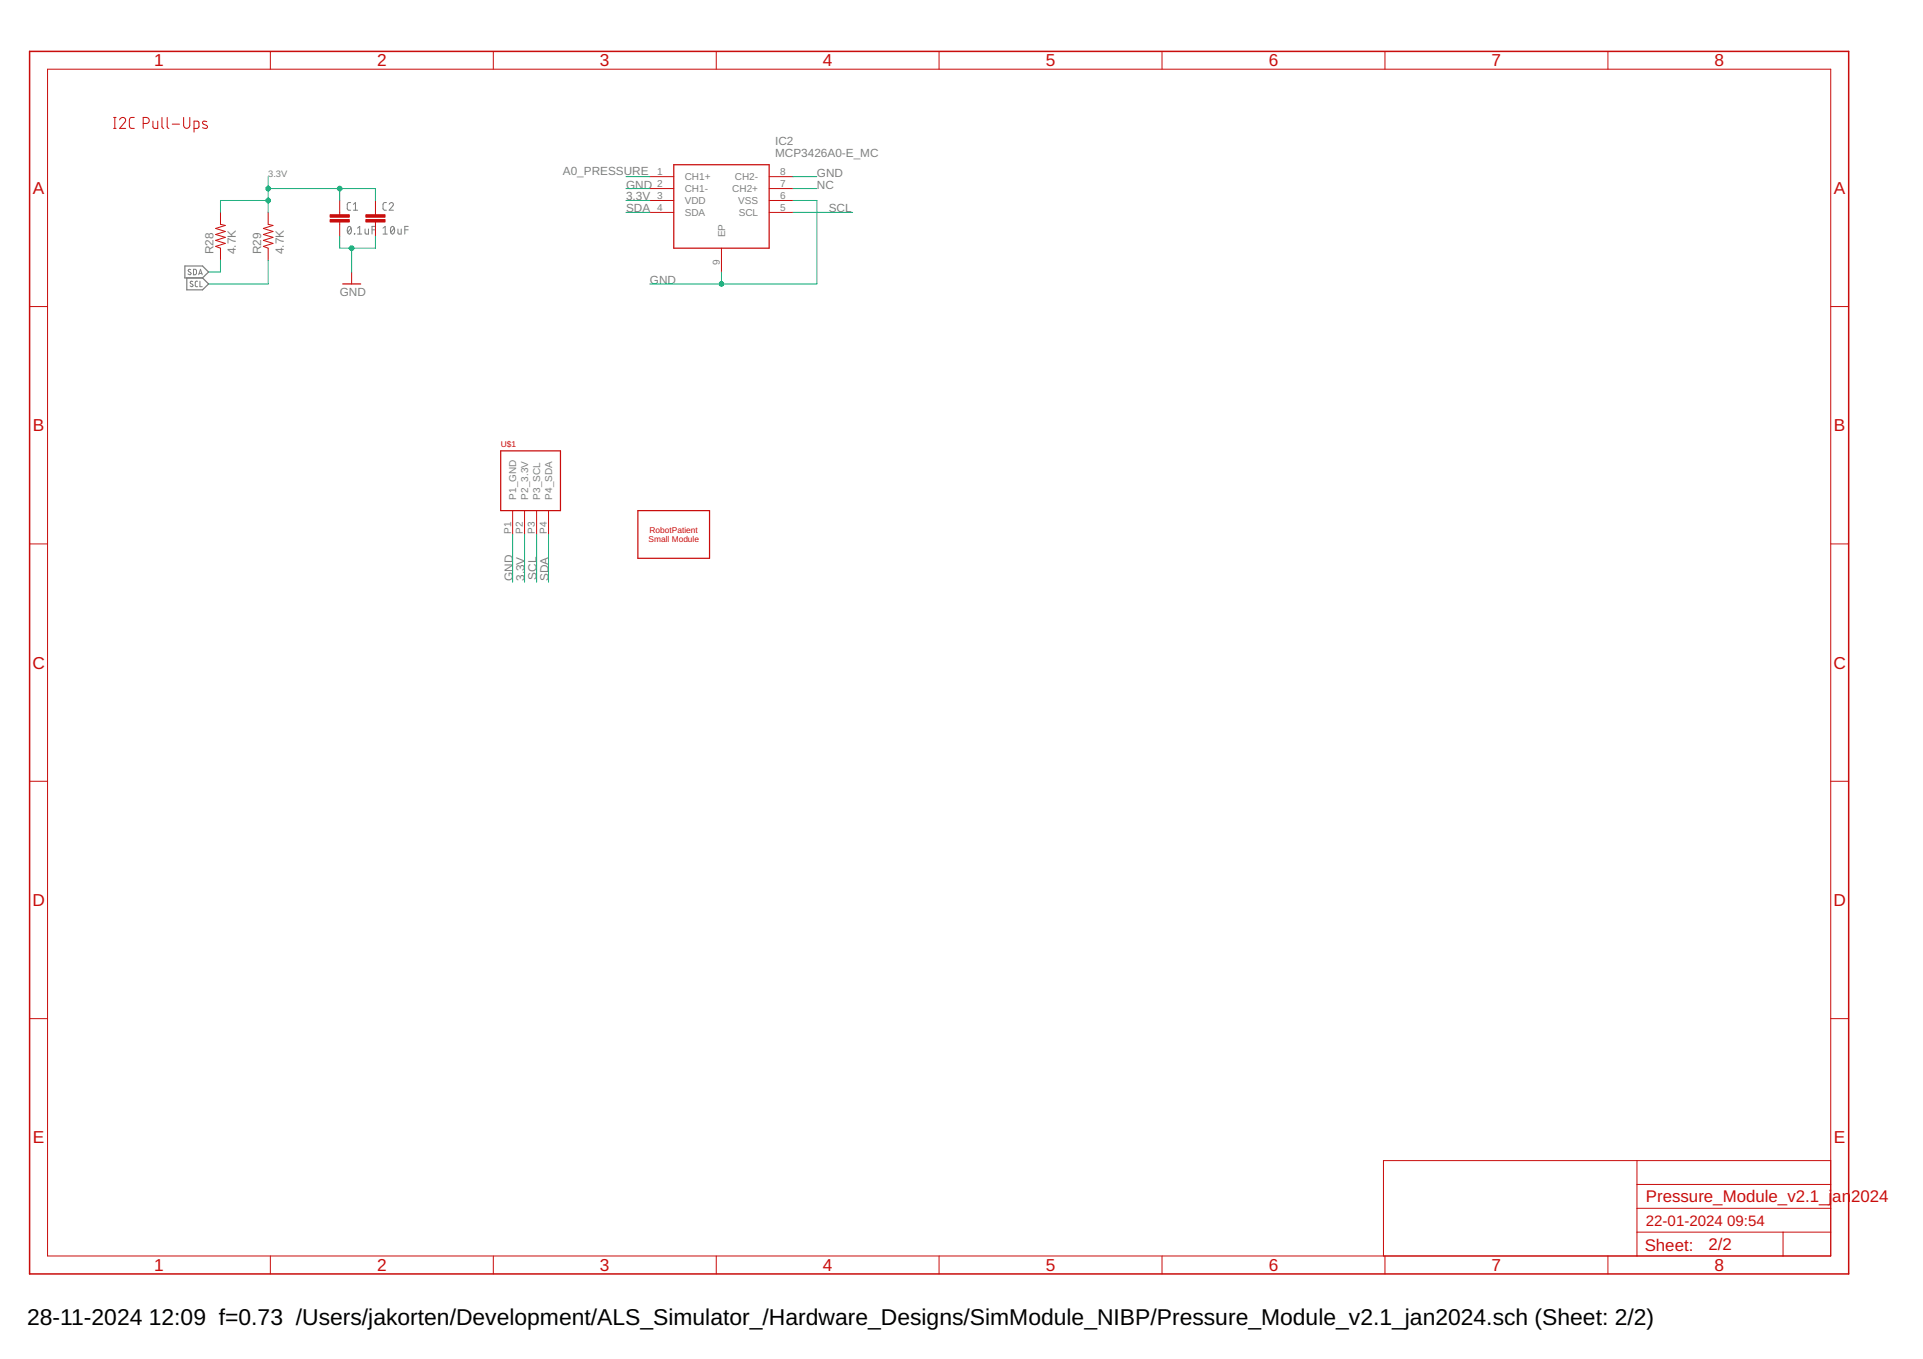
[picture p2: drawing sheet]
<svg xmlns="http://www.w3.org/2000/svg" width="297mm" height="210mm" viewBox="0 0 297 210" stroke-linecap="round" stroke-linejoin="round" font-family="sans-serif">
<g fill="none" stroke="#808080" stroke-width=".15">
<path d="M53.8 35.1l.2-.1a.71 .71 0 0 1 0 1.2 .72 .72 0 0 1-.2-1.1zM54.2 31.3h-.4l-.2 .3 .1 .7 .1 .1 .4 .1M54.2 35.2l-.5 .7M54.6 32.5h.6M54.6 31.6l.3-.3v1.2M54.7 36.1l.1 .1zM55.2 36.2h.7M55.2 35.2l.4-.2v1.2M56.4 35.4v.6l.2 .2h.3v-.8M57.5 35.5h.5M58 35h-.5v1.2M59.2 36.2h.6"/>
<path d="M59.2 35.2l.3-.2v1.2M59.7 31.3h-.4l-.1 .3v.7l.1 .1 .4 .1M60.1 31.6a.32 .32 0 0 1 .5-.3 .32 .32 0 0 1 .1 .5l-.6 .7h.7M60.5 35.1l.1-.1a.69 .69 0 0 1 0 1.2 .74 .74 0 0 1-.1-1.1zM60.9 35.2l-.5 .7M61.5 35.4v.6l.2 .2h.3v-.8M62.5 35.5h.6M63.1 35h-.6v1.2M29.5 41.7l-.3-.1-.1 .2 .3 .3 .1 .2-.2 .1-.3-.1M29.8 43.5h-.3l-.1 .1 .3 .3 .1 .3-.2 .1-.2-.1M29.9 41.6h.3l.2 .2v.4l-.3 .2h-.2zM30.5 43.4l-.3 .1v.1v.6l.3 .1"/>
<path d="M30.7 42.4l.3-.8 .2 .8M30.8 42.2h.4M30.9 43.4v.9h.3"/>
</g>
<path d="M28.6 41.1h2.7l.9 .9-.9 .9h-2.7zM28.9 42.9v1.9h2.4l.9-.9-.9-1" fill="none" stroke="#808080" stroke-width=".19"/>
<g fill="none" stroke="#c90d0c" stroke-width=".15">
<path d="M7.3 10.7h275.5v183.3h-275.5zM17.5 19.8h.4M17.5 18.1h.4M17.7 18.1v1.7M18.5 18.5a.46 .46 0 0 1 .6-.4 .46 .46 0 0 1 .2 .8l-.8 .9h.9M20.7 18.1h-.3a.36 .36 0 0 0-.4 .4v1a.36 .36 0 0 0 .4 .3h.3M22.1 19.1h.5a.47 .47 0 0 0 .5-.5 .47 .47 0 0 0-.5-.5h-.5v1.7M23.6 18.7v1l.3 .1h.5v-1.1M25 18.1v1.5l.3 .2M25.8 18.1v1.5l.3 .2M26.6 19.2h1.1M28.4 18.1v1.3a.48 .48 0 0 0 .4 .4 .48 .48 0 0 0 .5-.4v-1.3"/>
<path d="M30 19.8h.5l.2-.1-.1-.9-.6-.1v1.7M31.9 18.8l-.5-.1-.1 .3 .7 .4v.3a.56 .56 0 0 1-.7 0M41.8 7.9v2.8M76.2 7.9v2.8M110.6 7.9v2.8M145.1 7.9v2.8M179.5 7.9v2.8M213.9 7.9v2.8M248.4 7.9v2.8M34.1 32.8v1.8l.7 .2-1.5 .5 1.5 .5-1.5 .4 1.5 .5-1.5 .4 1.5 .5-1.5 .5 .8 .2v1.9M41.4 32.8v1.8l.8 .2-1.5 .5 1.5 .5-1.5 .4 1.5 .5-1.5 .4 1.5 .5-1.5 .5 .7 .2v1.9M52.5 31v2.2"/>
<path d="M52.5 34.3v2.2M58 31v2.2M58 34.3v2.2M100.4 27.3h3.7M100.4 29.1h3.7M100.4 31h3.7M100.4 32.8h3.7M111.4 38.3v3.7M118.8 27.3h3.7M118.8 29.1h3.7M118.8 31h3.7M118.8 32.8h3.7"/>
<path d="M4.6 47.3h2.7M54.3 42v1.9M282.8 47.3h2.8M79.2 78.9v3.6M81 78.9v3.6M82.9 78.9v3.6M84.7 78.9v3.6M4.6 84h2.7M282.8 84h2.8M4.6 120.7h2.7M282.8 120.7h2.8M4.6 157.3h2.7"/>
<path d="M282.8 157.3h2.8M252.9 179.3v14.7M282.8 179.3h-69.1v14.7M41.8 194v2.8M76.2 194v2.8M110.6 194v2.8M145.1 194v2.8M179.5 194v2.8M213.9 194v2.8M248.4 194v2.8M252.9 190.3h29.9M252.9 186.6h29.9"/>
<path d="M252.9 182.9h29.9M275.4 190.3v3.7"/>
</g>
<path d="M4.6 7.9h281v188.9h-281z" fill="none" stroke="#c90d0c" stroke-width=".23"/>
<path d="M104.1 25.4h14.7v12.9h-14.7zM52.9 43.9h2.8M77.3 69.6h9.3v9.3h-9.3zM98.5 78.9h11.1v7.3h-11.1z" fill="none" stroke="#c90d0c" stroke-width=".19"/>
<g fill="#c90d0c" stroke="#c90d0c" stroke-width=".15">
<path d="M51 33.9h3v.4h-3z"/>
<path d="M51 33.2h3v.3h-3z"/>
<path d="M56.5 33.9h3v.4h-3z"/>
<path d="M56.5 33.2h3v.3h-3z"/>
</g>
<g fill="none" stroke="#0dab76" stroke-width=".15">
<path d="M41.4 31h-7.3v1.8M41.4 27.3v5.5M41.4 29.1h16.6v1.9M52.5 36.5v1.8h5.5v-1.8M52.5 29.1v1.9M54.3 38.3v3.7M96.7 31h3.7M96.7 29.1h3.7M96.7 32.8h3.7M96.7 27.3h3.7M122.5 31h3.7v12.9h-25.8M122.5 29.1h3.7"/>
<path d="M122.5 32.8h9.2M122.5 27.3h3.7M34.1 40.2v1.8h-1.9M41.4 40.2v3.7h-9.2M111.4 42v1.9M79.2 82.5v7.4M81 82.5v7.4M82.9 82.5v7.4M84.7 82.5v7.4"/>
</g>
<g fill="#0dab76" stroke="#0dab76" stroke-width=".15">
<circle cx="41.4" cy="31" r=".36"/>
<circle cx="41.4" cy="29.1" r=".36"/>
<circle cx="52.5" cy="29.1" r=".36"/>
<circle cx="54.3" cy="38.3" r=".36"/>
<circle cx="111.4" cy="43.9" r=".36"/>
</g>
<g font-size="3.5">
<text x="4.2" y="204.7">28-11-2024</text>
<text x="23" y="204.7">12:09 f=0.73 /Users/jakorten/Development/ALS_Simulator_/Hardware_Designs/SimModule_NIBP/Pressure_Module_v2.1_jan2024.sch (Sheet: 2/2)</text>
</g>
<g font-size="2.7" fill="#c90d0c">
<text x="23.8" y="10.2">1</text>
<text x="58.2" y="10.2">2</text>
<text x="92.7" y="10.2">3</text>
<text x="127.1" y="10.2">4</text>
<text x="161.5" y="10.2">5</text>
<text x="196" y="10.2">6</text>
<text x="230.4" y="10.2">7</text>
<text x="264.8" y="10.2">8</text>
<text x="5.1" y="30">A</text>
<text x="283.3" y="30">A</text>
<text x="5.1" y="66.6">B</text>
<text x="283.3" y="66.6">B</text>
<text x="5" y="103.3">C</text>
<text x="283.2" y="103.3">C</text>
<text x="5" y="139.9">D</text>
<text x="283.2" y="139.9">D</text>
<text x="5.1" y="176.6">E</text>
<text x="283.3" y="176.6">E</text>
<text x="23.8" y="196.3">1</text>
<text x="58.2" y="196.3">2</text>
<text x="92.7" y="196.3">3</text>
<text x="127.1" y="196.3">4</text>
<text x="161.5" y="196.3">5</text>
<text x="196" y="196.3">6</text>
<text x="230.4" y="196.3">7</text>
<text x="264.8" y="196.3">8</text>
</g>
<g font-size="2.6" fill="#c90d0c">
<text x="254.2" y="185.7">Pressure_Module_v2.1_j</text>
<text x="283" y="185.7">an</text>
<text x="285.9" y="185.7">2024</text>
<text x="254" y="193.2">Sheet:</text>
<text x="263.9" y="193.1">2/2</text>
</g>
<g font-size="2.3" fill="#c90d0c">
<text x="254.2" y="189.4">22-01-2024</text>
<text x="266.8" y="189.4">09:54</text>
</g>
<g font-size="1.8" fill="#808080">
<text x="119.7" y="22.4">IC2</text>
<text x="86.9" y="27.1">A0_PRESSURE</text>
<text x="96.7" y="29.1">GND</text>
<text x="119.7" y="24.2">MCP3426A0-E_MC</text>
<text x="126.2" y="27.3">GND</text>
<text x="126.2" y="29.1">NC</text>
<text x="96.7" y="31">3.3V</text>
<text x="96.7" y="32.8">SDA</text>
<text x="128" y="32.8">SCL</text>
<text x="33" y="39.2" transform="rotate(-90 33 39.2)">R28</text>
<text x="36.4" y="39.2" transform="rotate(-90 36.4 39.2)">4.7K</text>
<text x="40.3" y="39.2" transform="rotate(-90 40.3 39.2)">R29</text>
<text x="43.8" y="39.2" transform="rotate(-90 43.8 39.2)">4.7K</text>
<text x="52.5" y="45.7">GND</text>
<text x="100.4" y="43.9">GND</text>
<text x="79.2" y="89.7" transform="rotate(-90 79.2 89.7)">GND</text>
<text x="81" y="89.7" transform="rotate(-90 81 89.7)">3.3V</text>
<text x="82.9" y="89.5" transform="rotate(-90 82.9 89.5)">SCL</text>
<text x="84.7" y="89.7" transform="rotate(-90 84.7 89.7)">SDA</text>
</g>
<g font-size="1.5" fill="#808080">
<text x="101.5" y="27">1</text>
<text x="101.5" y="28.9">2</text>
<text x="105.8" y="27.8">CH1+</text>
<text x="105.8" y="29.7">CH1-</text>
<text x="113.1" y="29.7">CH2+</text>
<text x="113.5" y="27.8">CH2-</text>
<text x="120.5" y="27">8</text>
<text x="120.5" y="28.9">7</text>
<text x="101.5" y="30.7">3</text>
<text x="101.5" y="32.5">4</text>
<text x="105.8" y="31.5">VDD</text>
<text x="105.8" y="33.4">SDA</text>
<text x="114" y="31.5">VSS</text>
<text x="114.1" y="33.3">SCL</text>
<text x="120.5" y="30.7">6</text>
<text x="120.5" y="32.5">5</text>
<text x="111.2" y="40.9" transform="rotate(-90 111.2 40.9)">9</text>
<text x="112" y="36.6" transform="rotate(-90 112 36.6)">EP</text>
<text x="79.7" y="77.2" transform="rotate(-90 79.7 77.2)">P1_GND</text>
<text x="81.6" y="77.2" transform="rotate(-90 81.6 77.2)">P2_3.3V</text>
<text x="83.4" y="77.2" transform="rotate(-90 83.4 77.2)">P3_SCL</text>
<text x="85.3" y="77.2" transform="rotate(-90 85.3 77.2)">P4_SDA</text>
<text x="78.9" y="82.4" transform="rotate(-90 78.9 82.4)">P1</text>
<text x="80.8" y="82.4" transform="rotate(-90 80.8 82.4)">P2</text>
<text x="82.6" y="82.4" transform="rotate(-90 82.6 82.4)">P3</text>
<text x="84.5" y="82.4" transform="rotate(-90 84.5 82.4)">P4</text>
</g>
<text font-size="1.4" fill="#808080" x="41.4" y="27.3">3.3V</text>
<g font-size="1.3" fill="#c90d0c">
<text x="77.4" y="69.1">U$1</text>
<text x="100.2" y="83.7">Small Module</text>
<text x="100.3" y="82.3">RobotPatient</text>
</g>
</svg>
